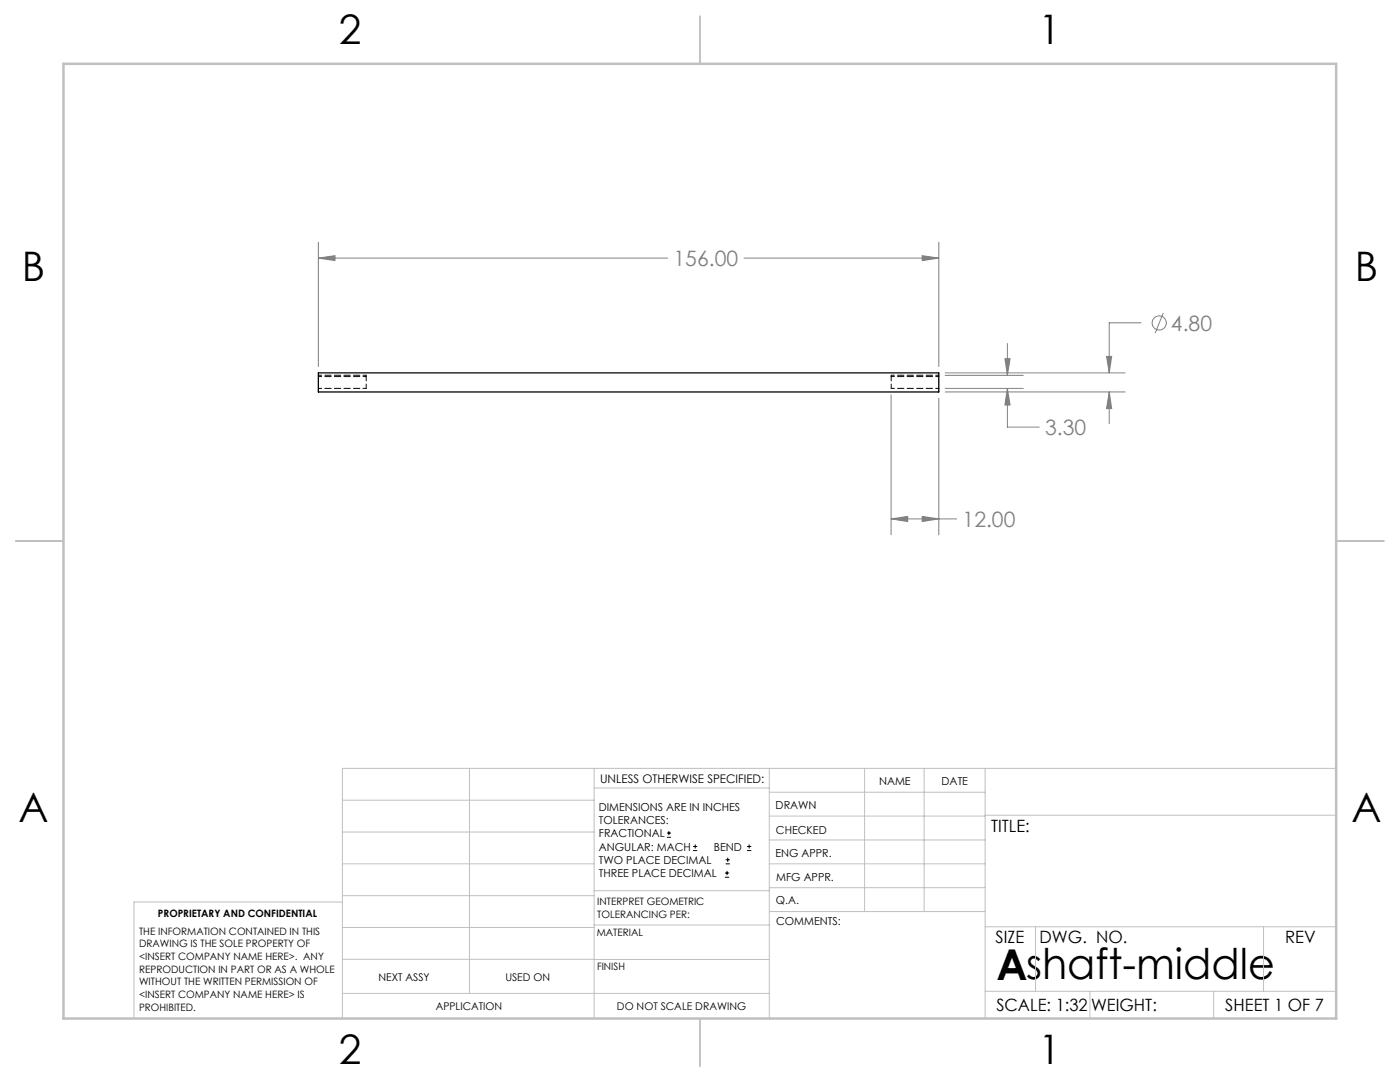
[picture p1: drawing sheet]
<svg xmlns="http://www.w3.org/2000/svg" width="279mm" height="216mm" viewBox="0 0 279 216" stroke-linecap="round" stroke-linejoin="round" font-family="sans-serif">
<g fill="none" stroke="#808080" stroke-width=".2">
<path d="M63.5 51.5l3.4-.5v1zM63.5 48.3v24.8M63.5 51.5h69.7M148.5 51.5h38.9M184 51l3.4 .5-3.4 .5zM187.4 48.3v24.8M177.8 78.8v27.9M187.4 79.5v27.2M188.6 74.4h35.9M188.6 78.2h35.9M188.6 74.9h15.6M188.6 77.5h15.6"/>
<path d="M200.6 71.6h1l-.6 3.3zM201 77.5l.6 3.3h-1zM201 77.5v7.7h6.4M201 68.5v6.4M220.8 71.1h1.1l-.5 3.3zM221.4 78.2l.5 3.3h-1.1zM221.4 78.2v6.4M227.7 64.4h-6.3v10M232.2 62.4l-1.7 4.1M177.8 103.5l3.4-.5v1.1zM177.8 103.5h13.1M184 103l3.4 .5-3.4 .6z"/>
<circle cx="231.3" cy="64.4" r="1.42"/>
</g>
<g fill="none" stroke="#000" stroke-width=".2">
<path d="M133.1 167.1h.8M133.1 166.2h.8M133.5 165.8v.9M138.3 169.7h.8M138.3 168.9h.8M138.7 168.5v.8M144.7 175h.8M144.7 174.2h.8M144.8 172.4h.9M144.8 171.6h.9M145.1 173.8v.8M145.2 171.1v.9"/>
<path d="M149.1 169.7h.8M149.1 168.9h.8M149.5 168.5v.8"/>
</g>
<g fill="none" stroke="#c0c0c0" stroke-width=".2">
<path d="M68.3 159.7h50.3M93.7 153.3v44.9M118.6 153.3v49.9M118.6 157.2h34.9M153.5 153.3v49.9M153.5 158.1h43.1M172.5 153.3v28.6M184.4 153.3v28.6M196.6 153.3v49.9M266.7 153.3h-198.4v49.9M68.3 178.7h50.3M68.3 172.4h50.3"/>
<path d="M68.3 166h50.3M68.3 180h-41.6v23.2M118.6 177.7h35M153.5 167.6h43.1M153.5 162.8h43.1M153.5 172.4h43.1M153.5 177.1h43.1M196.6 162.7h70.1M68.3 198.2h85.2M68.3 191.4l85.2 .1M68.3 185.1h50.3M118.6 184.6h35"/>
<path d="M153.6 181.9h43M196.6 197.8h70.1M196.6 184.9h70.1M206.7 184.9v12.9M217.5 197.8v5.4M242.2 197.8v5.4M252.2 184.9v12.9"/>
</g>
<path d="M139.7 3.2v9.5M3.1 107.9h9.6M266.7 107.9h9.5M139.7 203.2v9.6" fill="none" stroke="#c0c0c0" stroke-width=".25"/>
<path d="M12.7 12.7h254v190.5h-254z" fill="none" stroke="#c0c0c0" stroke-width=".5"/>
<path d="M184 51l3.4 .5-3.4 .5zM63.5 51.5l3.4-.5v1zM220.8 71.1h1.1l-.5 3.3zM221.4 78.2l.5 3.3h-1.1zM177.8 103.5l3.4-.5v1.1zM184 103l3.4 .5-3.4 .6zM200.6 71.6h1l-.6 3.3zM201 77.5l.6 3.3h-1z" fill="#808080"/>
<path d="M63.5 74.4h123.9v3.8h-123.9z" fill="none" stroke="#000" stroke-width=".25"/>
<path d="M63.6 77.5h9.5M73.1 75.1h-9.5M73.1 74.9h-9.5M177.9 75.1h9.5M177.9 74.9h9.5M177.9 77.5h9.5" fill="none" stroke="#000" stroke-width=".2" stroke-dasharray="1.3 .6" stroke-dashoffset=".6"/>
<path d="M73.1 77.5v-2.4M177.9 75.1v2.4" fill="none" stroke="#000" stroke-width=".2" stroke-dasharray="1.3 .6" stroke-dashoffset=".4"/>
<path d="M73.1 74.9v.2M177.9 74.9v.2" fill="none" stroke="#000" stroke-width=".2" stroke-dasharray="1.3 .6"/>
<text font-size="8.5" x="198.9" y="195.5">Ashaft-middle</text>
<g font-size="8.1">
<text x="67.6" y="8.9">2</text>
<text x="207.3" y="8.9">1</text>
<text x="4.4" y="56.2">B</text>
<text x="270.4" y="56.2">B</text>
<text x="3.7" y="164.1">A</text>
<text x="269.7" y="164.1">A</text>
<text x="67.6" y="212.4">2</text>
<text x="207.3" y="212.4">1</text>
</g>
<g font-size="4.2" fill="#808080">
<text x="134.4" y="53.1">156.00</text>
<text x="233.7" y="66">4.80</text>
<text x="208.6" y="86.8">3.30</text>
<text x="192.1" y="105.1">12.00</text>
</g>
<g font-size="3.4">
<text x="197.8" y="166">TITLE:</text>
<text x="198.7" y="188.1">SIZE</text>
<text x="207.5" y="188.1">DWG. NO.</text>
<text x="256.5" y="188.2">REV</text>
<text x="198.8" y="201.7">SCALE: 1:32</text>
<text x="217.7" y="201.8">WEIGHT:</text>
<text x="244.5" y="201.7">SHEET 1 OF 7</text>
</g>
<text font-size="2.4" x="119.8" y="156.2">UNLESS OTHERWISE SPECIFIED:</text>
<g font-size="2.2">
<text x="119.5" y="161.8">DIMENSIONS ARE IN INCHES</text>
<text x="154.8" y="161.4">DRAWN</text>
<text x="175.4" y="156.6">NAME</text>
<text x="187.9" y="156.7">DATE</text>
<text x="119.5" y="164.4">TOLERANCES:</text>
<text x="119.5" y="167.1">FRACTIONAL</text>
<text x="154.9" y="166.3">CHECKED</text>
<text x="119.5" y="169.7">ANGULAR: MACH</text>
<text x="119.5" y="172.4">TWO PLACE DECIMAL</text>
<text x="142.5" y="169.7">BEND</text>
<text x="154.8" y="171">ENG APPR.</text>
<text x="119.5" y="175">THREE PLACE DECIMAL</text>
<text x="154.9" y="175.7">MFG APPR.</text>
<text x="154.9" y="180.4">Q.A.</text>
<text x="154.9" y="184.6">COMMENTS:</text>
</g>
<g font-size="2.1">
<text x="75.5" y="195.7">NEXT ASSY</text>
<text x="100.9" y="195.7">USED ON</text>
<text x="86.9" y="201.5">APPLICATION</text>
<text x="123.1" y="201.6">DO NOT SCALE DRAWING</text>
</g>
<g font-size="2">
<text x="31.5" y="182.9">PROPRIETARY AND CONFIDENTIAL</text>
<text x="119.2" y="180.6">INTERPRET GEOMETRIC</text>
<text x="119.2" y="183.1">TOLERANCING PER:</text>
<text x="27.8" y="186.5">THE INFORMATION CONTAINED IN THIS</text>
<text x="27.8" y="189">DRAWING IS THE SOLE PROPERTY OF</text>
<text x="27.8" y="191.6">&lt;INSERT COMPANY NAME HERE&gt;. ANY</text>
<text x="119.1" y="186.7">MATERIAL</text>
<text x="27.8" y="194.1">REPRODUCTION IN PART OR AS A WHOLE</text>
<text x="27.8" y="196.6">WITHOUT THE WRITTEN PERMISSION OF</text>
<text x="119.1" y="193.5">FINISH</text>
<text x="27.8" y="199.1">&lt;INSERT COMPANY NAME HERE&gt; IS</text>
<text x="27.8" y="201.7">PROHIBITED.</text>
</g>
</svg>
